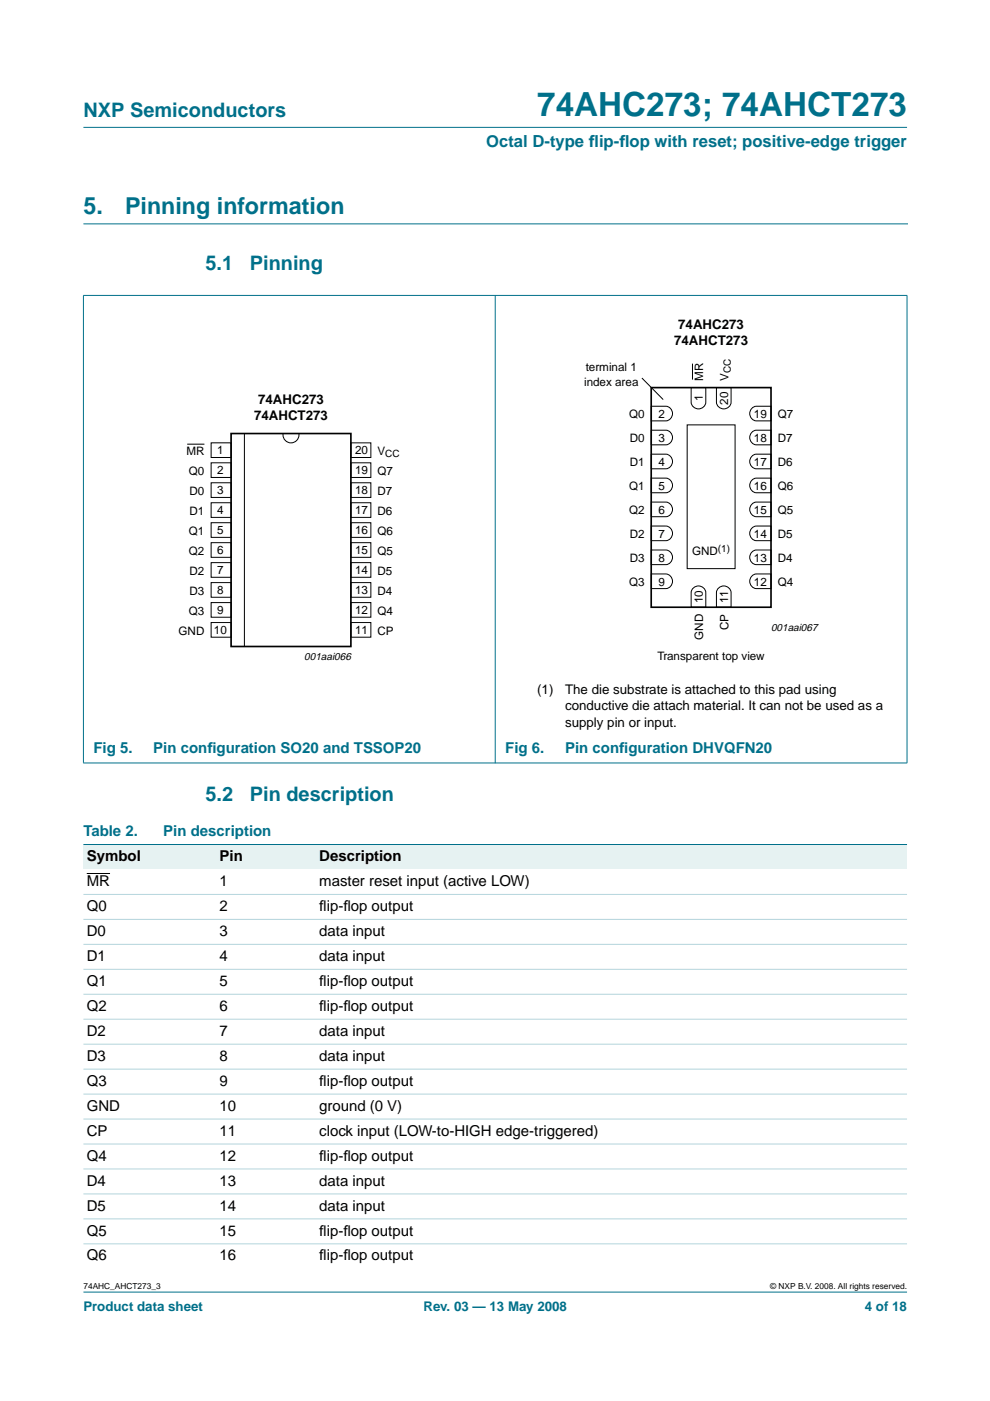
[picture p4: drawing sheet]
<svg xmlns="http://www.w3.org/2000/svg" width="210mm" height="297mm" viewBox="0 0 210 297" stroke-linecap="round" stroke-linejoin="round" font-family="sans-serif">
<g fill="#00708a" stroke="#00708a" stroke-width=".21">
<path d="M17.7 273.9h174.6z"/>
<path d="M17.7 27h174.6z"/>
<path d="M17.7 62.7v99z"/>
<path d="M105 62.6v99.2z"/>
<path d="M192.3 62.7v99z"/>
<path d="M17.6 62.6h174.8z"/>
<path d="M17.6 161.8h174.8z"/>
</g>
<path d="M17.7 47.5h174.7" fill="none" stroke="#00708a" stroke-width=".21"/>
<g fill="none" stroke="#000" stroke-width=".21">
<path d="M146.8 77.1v3.4M39.7 94.2h3.7M44.8 93.9h4.2v3.1h-4.2zM44.8 98.1h4.2v3.1h-4.2zM51.8 91.9v45.3M60 91.9a1.71 1.71 0 0 0 1.7 2 1.71 1.71 0 0 0 1.7-2M74.4 93.9h4.2v3.1h-4.2zM74.4 98.1h4.2v3.1h-4.2zM136.1 80.1l4.5 4.6M138.1 96.3h3.1a1.56 1.56 0 0 1 1.4 1.5 1.56 1.56 0 0 1-1.4 1.6h-3.1zM138.1 91.2h3.1a1.56 1.56 0 0 1 1.4 1.6 1.56 1.56 0 0 1-1.4 1.5h-3.1zM138.1 86.1h3.1a1.56 1.56 0 0 1 1.4 1.6 1.56 1.56 0 0 1-1.4 1.5h-3.1z"/>
<path d="M145.7 90.1h10.2v30.5h-10.2zM146.5 82.2h3.1v3.1a1.56 1.56 0 0 1-1.5 1.4 1.56 1.56 0 0 1-1.6-1.4zM151.9 82.2h3.1v3.1a1.56 1.56 0 0 1-1.5 1.4 1.56 1.56 0 0 1-1.6-1.4zM159.5 96.6l.9-.3h3.1v3.1h-3.1a1.57 1.57 0 0 1-1.4-1.1 1.57 1.57 0 0 1 .5-1.7zM159.5 91.5l.9-.3h3.1v3.1h-3.1a1.57 1.57 0 0 1-1.4-1.1 1.57 1.57 0 0 1 .5-1.7zM159.5 86.5l.9-.4h3.1v3.1h-3.1a1.57 1.57 0 0 1-1.4-1.1 1.57 1.57 0 0 1 .5-1.6zM44.8 102.4h4.2v3.1h-4.2zM44.8 106.6h4.2v3.1h-4.2zM44.8 110.8h4.2v3.1h-4.2zM44.8 115.1h4.2v3.1h-4.2zM44.8 119.3h4.2v3.1h-4.2zM74.4 119.3h4.2v3.1h-4.2z"/>
<path d="M74.4 110.8h4.2v3.1h-4.2zM74.4 115.1h4.2v3.1h-4.2zM74.4 102.4h4.2v3.1h-4.2zM74.4 106.6h4.2v3.1h-4.2zM138.1 116.6h3.1a1.56 1.56 0 0 1 1.4 1.6 1.56 1.56 0 0 1-1.4 1.5h-3.1zM138.1 111.5h3.1a1.56 1.56 0 0 1 1.4 1.6 1.56 1.56 0 0 1-1.4 1.5h-3.1zM138.1 106.5h3.1a1.56 1.56 0 0 1 1.4 1.5 1.56 1.56 0 0 1-1.4 1.6h-3.1zM138.1 101.4h3.1a1.56 1.56 0 0 1 1.4 1.5 1.56 1.56 0 0 1-1.4 1.6h-3.1zM159.5 116.9l.9-.3h3.1v3.1h-3.1a1.57 1.57 0 0 1-1.4-1.1 1.57 1.57 0 0 1 .5-1.7zM159.5 111.9l.9-.4h3.1v3.1h-3.1a1.57 1.57 0 0 1-1.4-1.1 1.57 1.57 0 0 1 .5-1.6zM159.5 106.8l.9-.3h3.1v3.1h-3.1a1.57 1.57 0 0 1-1.4-1.2 1.57 1.57 0 0 1 .5-1.6zM159.5 101.7l.9-.3h3.1v3.1h-3.1a1.57 1.57 0 0 1-1.4-1.1 1.57 1.57 0 0 1 .5-1.7z"/>
<path d="M44.8 123.5h4.2v3.1h-4.2zM44.8 127.8h4.2v3.1h-4.2zM44.8 132h4.2v3.1h-4.2zM74.4 127.8h4.2v3.1h-4.2zM74.4 132h4.2v3.1h-4.2zM74.4 123.5h4.2v3.1h-4.2zM138.1 121.7h3.1a1.56 1.56 0 0 1 1.4 1.5 1.56 1.56 0 0 1-1.4 1.6h-3.1zM146.9 124.8a1.57 1.57 0 0 1 1.6-.5 1.57 1.57 0 0 1 1.1 1.3v3.1h-3.1v-3.1zM152.2 124.8a1.57 1.57 0 0 1 1.7-.5 1.57 1.57 0 0 1 1.1 1.3v3.1h-3.1v-3.1zM159.5 122l.9-.3h3.1v3.1h-3.1a1.57 1.57 0 0 1-1.4-1.1 1.57 1.57 0 0 1 .5-1.7z"/>
</g>
<path d="M49 91.9h25.4v45.2h-25.4zM138.1 82.2h25.4v46.5h-25.4z" fill="none" stroke="#000" stroke-width=".35"/>
<g fill="#e6f2f2">
<path d="M17.7 179.1h28.2v5.2h-28.2z" fill-rule="evenodd"/>
<path d="M45.9 179.1h21.1v5.2h-21.1z" fill-rule="evenodd"/>
<path d="M67 179.1h125.3v5.2h-125.3z" fill-rule="evenodd"/>
</g>
<path d="M18.4 185.2h4.9" fill="none" stroke="#000" stroke-width=".21"/>
<path d="M17.7 179.1h174.6z" fill="#00708a" stroke="#00708a" stroke-width=".21"/>
<g fill="#b3d4db" stroke="#b3d4db" stroke-width=".21">
<path d="M17.7 189.6h174.6z"/>
<path d="M17.7 194.9h174.6z"/>
<path d="M17.7 200.2h174.6z"/>
<path d="M17.7 205.5h174.6z"/>
<path d="M17.7 210.8h174.6z"/>
<path d="M17.7 216.1h174.6z"/>
<path d="M17.7 221.4h174.6z"/>
<path d="M17.7 226.7h174.6z"/>
<path d="M17.7 232h174.6z"/>
<path d="M17.7 237.3h174.6z"/>
<path d="M17.7 242.6h174.6z"/>
<path d="M17.7 247.8h174.6z"/>
<path d="M17.7 253.1h174.6z"/>
<path d="M17.7 258.4h174.6z"/>
<path d="M17.7 263.7h174.6z"/>
</g>
<text font-size="7.1" fill="#00708a" x="113.9" y="24.7">74AHC273; 74AHCT273</text>
<g font-size="4.9" fill="#00708a">
<text x="17.7" y="45.5">5.</text>
<text x="26.5" y="45.5">Pinning information</text>
</g>
<g font-size="4.2" fill="#00708a">
<text x="17.7" y="24.9">NXP Semiconductors</text>
<text x="43.6" y="57.3">5.1</text>
<text x="53" y="57.3">Pinning</text>
<text x="43.6" y="169.9">5.2</text>
<text x="53" y="169.9">Pin description</text>
</g>
<g font-size="3.5" fill="#00708a">
<text x="103.1" y="31.1">Octal D-type f</text>
<text x="124.8" y="31.1">lip-f</text>
<text x="131.3" y="31.1">lop with reset; positive-edge trigger</text>
</g>
<g font-size="3.2" fill="#00708a">
<text x="19.8" y="159.6">Fig 5.</text>
<text x="32.5" y="159.6">Pin conf</text>
<text x="44" y="159.6">iguration SO20 and TSSOP20</text>
<text x="107.1" y="159.6">Fig 6.</text>
<text x="119.8" y="159.6">Pin conf</text>
<text x="131.3" y="159.6">iguration DHVQFN20</text>
<text x="17.7" y="177.3">Table 2.</text>
<text x="34.6" y="177.3">Pin description</text>
</g>
<g font-size="3.2">
<text x="18.4" y="182.6">Symbol</text>
<text x="46.6" y="182.6">Pin</text>
<text x="67.7" y="182.6">Description</text>
<text x="18.4" y="187.9">MR</text>
<text x="46.6" y="187.9">1</text>
<text x="67.7" y="187.9">master reset input (active LOW)</text>
<text x="18.4" y="193.2">Q0</text>
<text x="46.6" y="193.2">2</text>
<text x="67.7" y="193.2">f</text>
<text x="67.7" y="193.2">lip-f</text>
<text x="72.8" y="193.2">lop output</text>
<text x="18.4" y="198.5">D0</text>
<text x="18.4" y="203.7">D1</text>
<text x="46.6" y="198.5">3</text>
<text x="46.6" y="203.7">4</text>
<text x="67.7" y="198.5">data input</text>
<text x="67.7" y="203.7">data input</text>
<text x="18.4" y="209">Q1</text>
<text x="46.6" y="209">5</text>
<text x="67.7" y="209">f</text>
<text x="67.7" y="209">lip-f</text>
<text x="72.8" y="209">lop output</text>
<text x="18.4" y="214.3">Q2</text>
<text x="46.6" y="214.3">6</text>
<text x="67.7" y="214.3">f</text>
<text x="67.7" y="214.3">lip-f</text>
<text x="72.8" y="214.3">lop output</text>
<text x="18.4" y="219.6">D2</text>
<text x="46.6" y="219.6">7</text>
<text x="67.7" y="219.6">data input</text>
<text x="18.4" y="224.9">D3</text>
<text x="46.6" y="224.9">8</text>
<text x="67.7" y="224.9">data input</text>
<text x="18.4" y="230.2">Q3</text>
<text x="46.6" y="230.2">9</text>
<text x="67.7" y="230.2">f</text>
<text x="67.7" y="230.2">lip-f</text>
<text x="72.8" y="230.2">lop output</text>
<text x="18.4" y="235.5">GND</text>
<text x="46.6" y="235.5">10</text>
<text x="67.7" y="235.5">ground (0 V)</text>
<text x="18.4" y="240.8">CP</text>
<text x="46.6" y="240.8">11</text>
<text x="67.7" y="240.8">clock input (LOW-to-HIGH edge-triggered)</text>
<text x="18.4" y="246.1">Q4</text>
<text x="18.4" y="251.4">D4</text>
<text x="46.6" y="246.1">12</text>
<text x="46.6" y="251.4">13</text>
<text x="67.7" y="246.1">f</text>
<text x="67.7" y="246.1">lip-f</text>
<text x="67.7" y="251.4">data input</text>
<text x="72.8" y="246.1">lop output</text>
<text x="18.4" y="256.7">D5</text>
<text x="46.6" y="256.7">14</text>
<text x="67.7" y="256.7">data input</text>
<text x="18.4" y="262">Q5</text>
<text x="46.6" y="262">15</text>
<text x="67.7" y="262">f</text>
<text x="67.7" y="262">lip-f</text>
<text x="72.8" y="262">lop output</text>
<text x="18.4" y="267.2">Q6</text>
<text x="46.6" y="267.2">16</text>
<text x="67.7" y="267.2">f</text>
<text x="67.7" y="267.2">lip-f</text>
<text x="72.8" y="267.2">lop output</text>
</g>
<g font-size="2.8">
<text x="143.8" y="69.8">74AHC273</text>
<text x="142.9" y="73.1">74AHCT273</text>
<text x="53.9" y="89.1">74AHCT273</text>
<text x="54.7" y="85.7">74AHC273</text>
<text x="113.9" y="147.1">(1)</text>
<text x="119.8" y="147.1">The die substrate is attached to this pad using</text>
<text x="119.8" y="150.6">conductive die attach material. It can not be used as a</text>
<text x="119.8" y="154.1">supply pin or input.</text>
</g>
<g font-size="2.8" fill="#00708a">
<text x="17.7" y="278">Product data sheet</text>
<text x="89.8" y="278">Rev. 03 — 13 May 2008</text>
<text x="183.4" y="278">4 of 18</text>
</g>
<g font-size="2.5">
<text x="123.8" y="81.7">index area</text>
<text x="124.2" y="78.7">terminal 1</text>
<text x="149.1" y="80.7" transform="rotate(-90 149.1 80.7)">MR</text>
<text x="154.4" y="80.7" transform="rotate(-90 154.4 80.7)">V</text>
<text x="133.4" y="88.7">Q0</text>
<text x="139.6" y="88.6">2</text>
<text x="149" y="85.1" transform="rotate(-90 149 85.1)">1</text>
<text x="154.4" y="85.8" transform="rotate(-90 154.4 85.8)">20</text>
<text x="159.8" y="88.6">19</text>
<text x="164.9" y="88.7">Q7</text>
<text x="133.5" y="93.8">D0</text>
<text x="139.6" y="93.7">3</text>
<text x="159.8" y="93.7">18</text>
<text x="164.9" y="93.8">D7</text>
<text x="39.5" y="96.4">MR</text>
<text x="40.1" y="100.7">Q0</text>
<text x="46.1" y="96.4">1</text>
<text x="46.1" y="100.6">2</text>
<text x="75.3" y="96.4">20</text>
<text x="75.3" y="100.6">19</text>
<text x="80" y="96.4">V</text>
<text x="80" y="100.7">Q7</text>
<text x="133.5" y="98.8">D1</text>
<text x="139.6" y="98.8">4</text>
<text x="159.8" y="98.8">17</text>
<text x="164.9" y="98.8">D6</text>
<text x="40.2" y="104.9">D0</text>
<text x="46.1" y="104.8">3</text>
<text x="75.3" y="104.8">18</text>
<text x="80" y="104.9">D7</text>
<text x="133.4" y="103.9">Q1</text>
<text x="139.6" y="103.8">5</text>
<text x="159.8" y="103.8">16</text>
<text x="164.9" y="103.9">Q6</text>
<text x="40.1" y="113.4">Q1</text>
<text x="40.2" y="109.1">D1</text>
<text x="46.1" y="109.1">4</text>
<text x="46.1" y="113.3">5</text>
<text x="75.3" y="113.3">16</text>
<text x="75.3" y="109.1">17</text>
<text x="80" y="109.1">D6</text>
<text x="80" y="113.4">Q6</text>
<text x="133.4" y="109">Q2</text>
<text x="139.6" y="108.9">6</text>
<text x="159.8" y="108.9">15</text>
<text x="164.9" y="109">Q5</text>
<text x="40.1" y="117.6">Q2</text>
<text x="46.1" y="117.5">6</text>
<text x="75.3" y="117.5">15</text>
<text x="80" y="117.6">Q5</text>
<text x="133.5" y="119.2">D3</text>
<text x="133.5" y="114.1">D2</text>
<text x="139.6" y="119.1">8</text>
<text x="139.6" y="114">7</text>
<text x="146.7" y="117.7">GND</text>
<text x="159.8" y="119.1">13</text>
<text x="159.8" y="114">14</text>
<text x="164.9" y="119.2">D4</text>
<text x="164.9" y="114.1">D5</text>
<text x="40.2" y="121.8">D2</text>
<text x="46.1" y="121.8">7</text>
<text x="46.1" y="126">8</text>
<text x="75.3" y="121.8">14</text>
<text x="75.3" y="126">13</text>
<text x="80" y="121.8">D5</text>
<text x="133.4" y="124.2">Q3</text>
<text x="139.6" y="124.2">9</text>
<text x="159.8" y="124.2">12</text>
<text x="164.9" y="124.2">Q4</text>
<text x="40.1" y="130.3">Q3</text>
<text x="40.2" y="126.1">D3</text>
<text x="46.1" y="130.2">9</text>
<text x="75.3" y="130.2">12</text>
<text x="80" y="126.1">D4</text>
<text x="80" y="130.3">Q4</text>
<text x="149" y="127.9" transform="rotate(-90 149 127.9)">10</text>
<text x="154.4" y="127.9" transform="rotate(-90 154.4 127.9)">11</text>
<text x="37.9" y="134.5">GND</text>
<text x="45.4" y="134.5">10</text>
<text x="75.3" y="134.5">11</text>
<text x="80" y="134.5">CP</text>
<text x="149.1" y="135.6" transform="rotate(-90 149.1 135.6)">GND</text>
<text x="154.4" y="133.6" transform="rotate(-90 154.4 133.6)">CP</text>
<text x="139.4" y="140">Transparent top view</text>
</g>
<g font-size="2.2">
<text x="163.5" y="133.8">001aai067</text>
<text x="64.5" y="139.9">001aai066</text>
</g>
<g font-size="2.1">
<text x="154.9" y="79.1" transform="rotate(-90 154.9 79.1)">CC</text>
<text x="81.7" y="96.9">CC</text>
<text x="152.2" y="117">(1)</text>
</g>
<g font-size="1.8">
<text x="17.7" y="273.4">74AHC_AHCT273_3</text>
<text x="163.3" y="273.4">© NXP B.V. 2008. All rights reserved.</text>
</g>
</svg>
